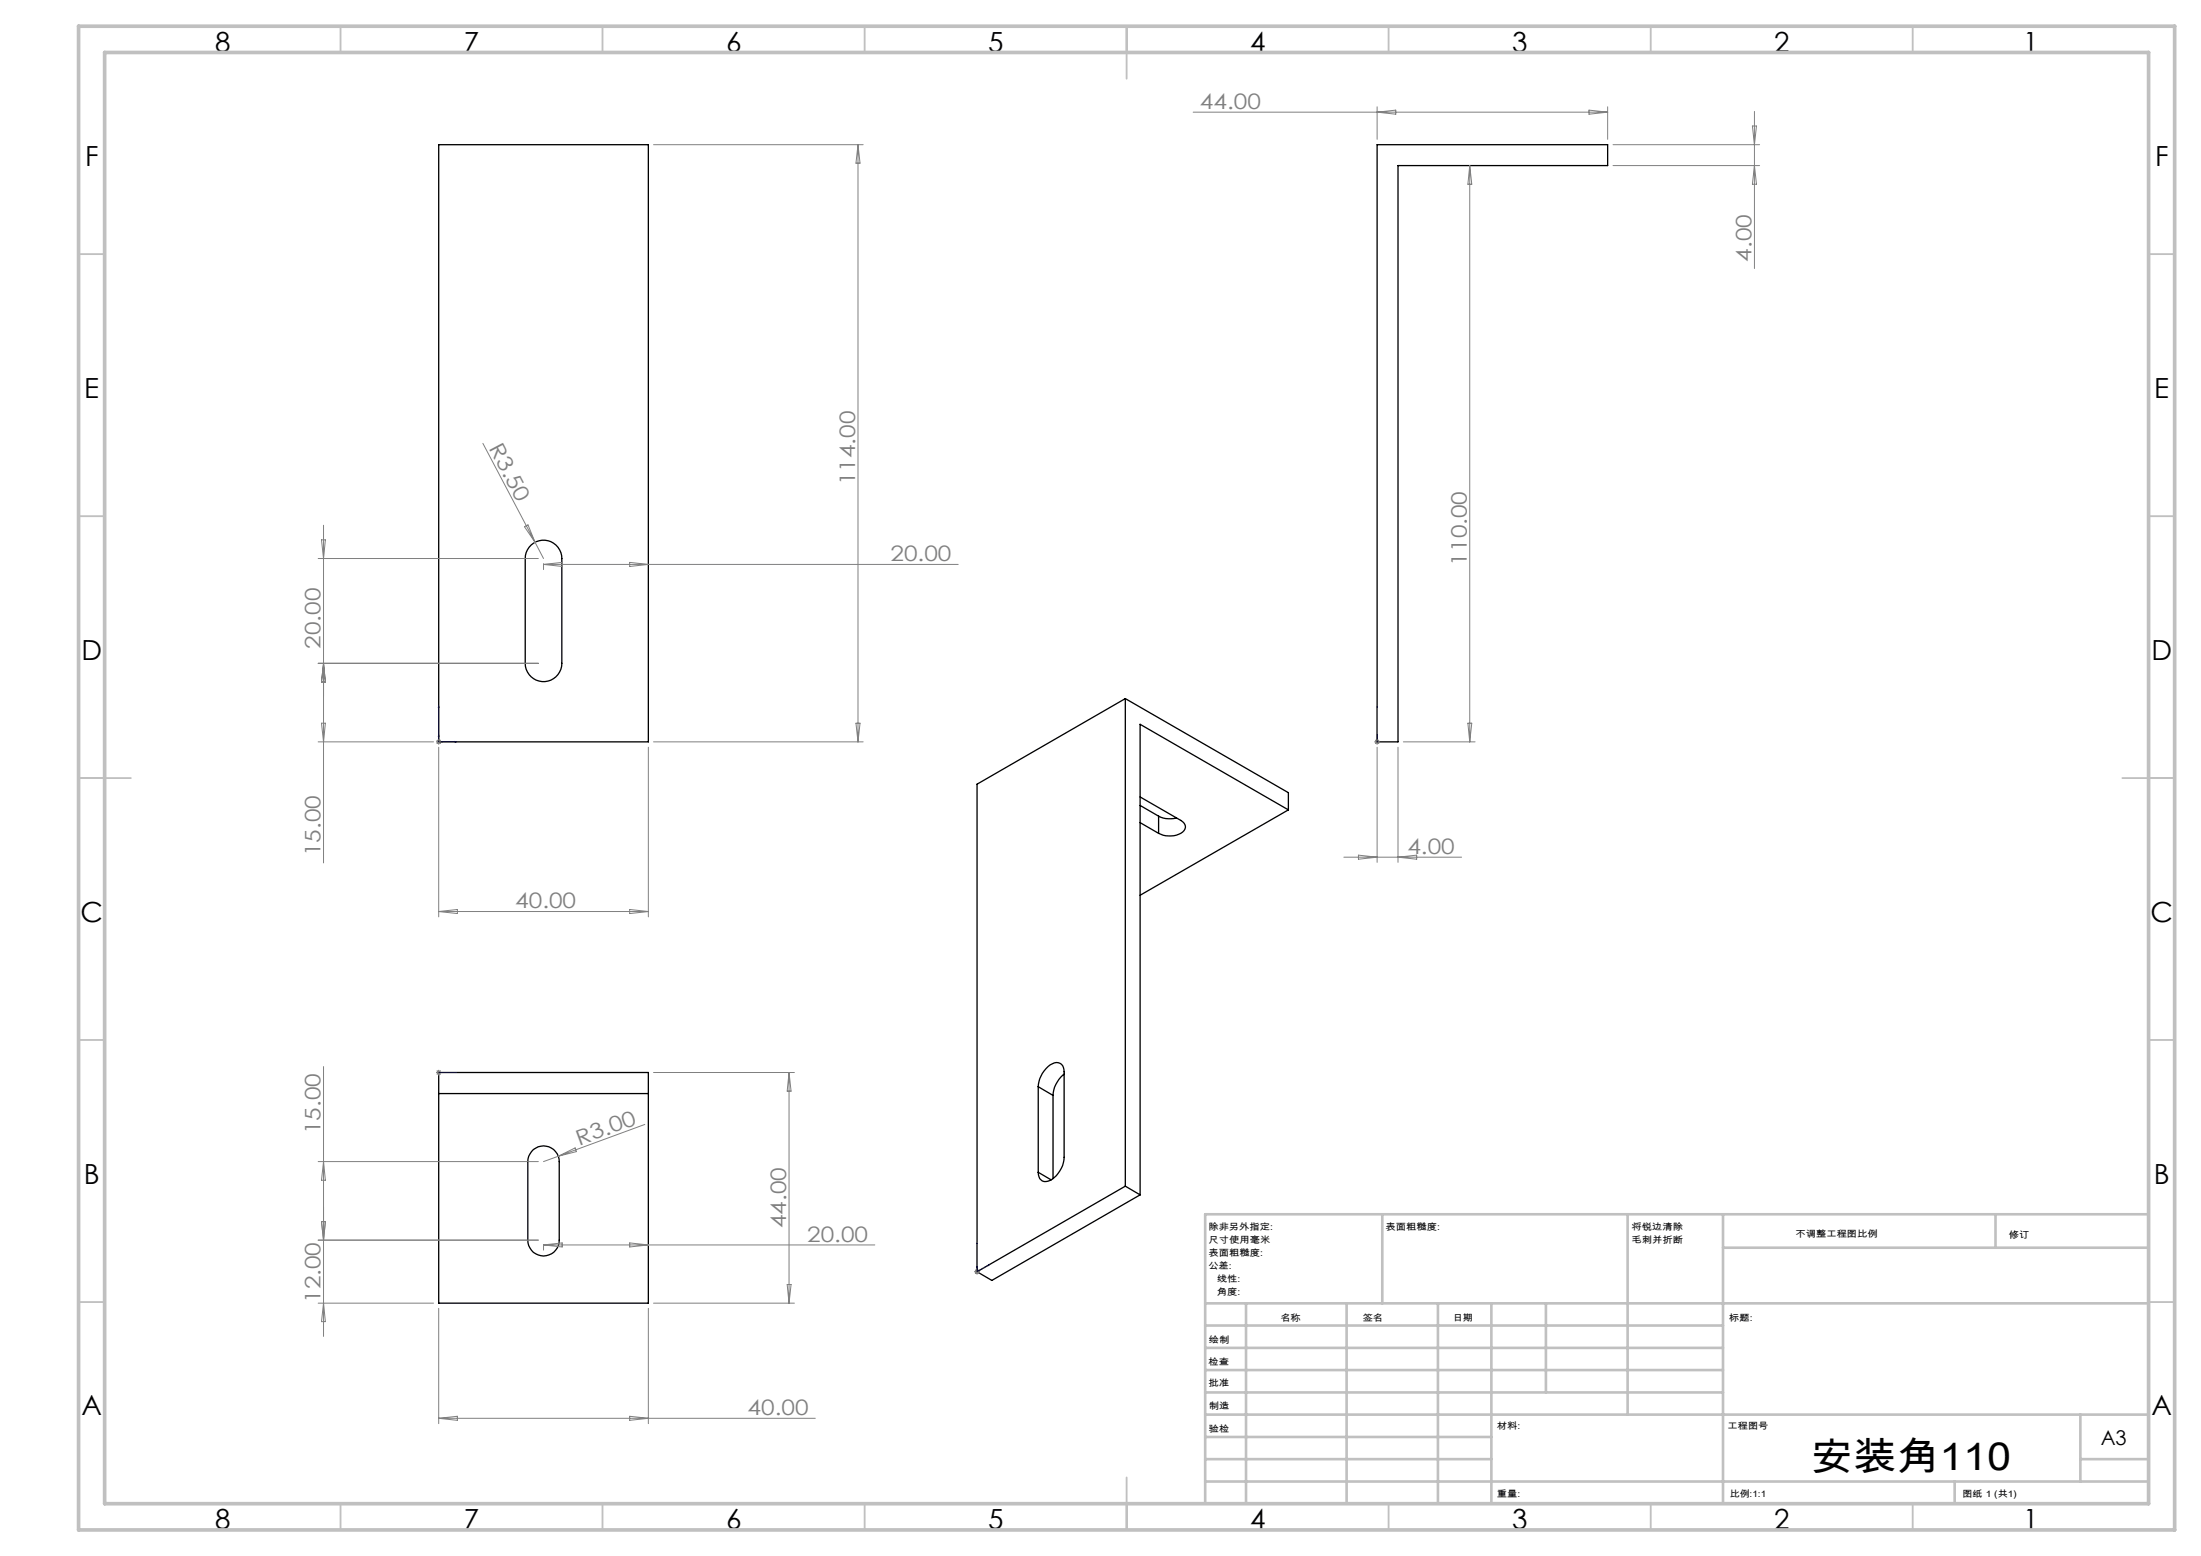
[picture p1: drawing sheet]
<svg xmlns="http://www.w3.org/2000/svg" width="420mm" height="297mm" viewBox="0 0 420 297" stroke-linecap="round" stroke-linejoin="round" font-family="sans-serif">
<g fill="none" stroke="#000" stroke-width=".25">
<path d="M83.7 27.6h40v114h-40zM262.8 27.6h44v4h-40v110h-4zM101.4 104a3.5 3.5 0 0 1 3.7-.6 3.5 3.5 0 0 1 2.1 3.2v20a3.5 3.5 0 0 1-3.5 3.5 3.5 3.5 0 0 1-3.5-3.5v-20a3.4 3.4 0 0 1 1.2-2.6zM214.7 133.3l-28.3 16.4v93M214.7 133.3v93.1M214.7 133.3l31.2 18v3.3M217.6 152.1l7.7 4.5a1.3 1.3 0 0 1 .9 1.2 1.3 1.3 0 0 1-.9 1.3 4.7 4.7 0 0 1-4.2 0M217.6 157l3.5 2.1M217.6 153.7l3.5 2.1M221.1 155.8a5 5 0 0 0 3.4 .3M221.1 155.8v3.3M245.9 154.6l-28.3-16.3v89.8"/>
<path d="M245.9 154.6l-28.3 16.3M83.7 204.7h40v44h-40zM83.7 208.7h40M101.8 219.4a3 3 0 0 1 3.2-.4 3 3 0 0 1 1.7 2.7v15a3 3 0 0 1-3 3 3 3 0 0 1-3-3v-15a2.99 2.99 0 0 1 1.1-2.3zM198.1 207.4a5.2 5.2 0 0 1 3.1-4.5 1.46 1.46 0 0 1 1.9 1.7v16.3a5.3 5.3 0 0 1-3.1 4.6 1.46 1.46 0 0 1-1.9-1.7M198.1 207.4v16.4M198.1 207.4l2.8 1.7M200.9 209.1v15.9M203.1 205a5.6 5.6 0 0 0-2.2 4.1M198.1 223.8l2.5 1.4M214.7 226.4l-28.3 16.3M214.7 226.4l2.9 1.7"/>
<path d="M217.6 228.1l-28.3 16.3-2.9-1.7"/>
</g>
<g fill="none" stroke="#00f" stroke-width=".19">
<path d="M83.7 134.7v6.9h3.5M83.7 134.7l.1 .3h-.2zM262.8 134.7v.3v-.3M262.8 134.7v6.9M83.7 140.2l.1 .4h-.2zM84.1 141.5l.3 .1-.3 .1zM86.8 141.5l.4 .1-.4 .1zM262.8 141.5v.2zM262.8 140.2v.4v-.4M262.8 141.6h.1M83.6 204.7h.2zM83.7 204.7h3.5"/>
<path d="M83.7 204.7h.1M84.4 204.7h-.3h.3M87.2 204.7h-.4h.4M186.4 237.1l.1 .3-.1 .1zM186.4 237.1v5.6M186.4 241.6l.1 .3h-.1zM186.7 242.5h.2l-.2 .2zM186.9 242.5l-.5 .2M188.6 241.4l.3-.1-.3 .2zM188.9 241.3l-2.5 1.4"/>
</g>
<g fill="none" stroke="#808080" stroke-width=".19">
<path d="M124.7 27.6h40M163.7 27.6v114M163.7 27.6l.4 3.5h-.8zM227.7 21.4h79.1M262.8 20.4v6.2M262.8 21.4l3.5-.4v.8zM280.5 31.6l.3 3.6h-.7zM280.5 31.6v110M303.2 21l3.6 .4-3.6 .4zM306.8 20.4v6.2M307.8 31.6h28M307.8 27.6h28"/>
<path d="M334.4 24.1h.8l-.4 3.5zM334.8 21.3v30M334.8 31.6l.4 3.6h-.8zM92.1 84.6l10 18.9M60.7 106.6h42M61.3 103h.8l-.4 3.6zM61.7 100.3v64.4M100.1 100.5l.7-.3 1.3 3.3zM102.1 103.5l1.6 3.1M103.7 107.6v1.1M103.7 107.7h79.1M103.7 107.7l3.6-.4v.8z"/>
<path d="M120.2 107.3l3.5 .4-3.5 .4zM60.7 126.6h42M61.3 138h.8l-.4 3.6zM61.7 126.6l.4 3.6h-.8zM163.3 138h.8l-.4 3.6zM280.1 138h.7l-.3 3.6zM60.7 141.6h22M83.2 141.6h1M83.4 141.2l.7 .8M83.7 141.1v1M83.7 142.6v32.4M84.1 141.2l-.7 .8"/>
<path d="M123.7 142.6v32.4M124.7 141.6h40M262.3 141.6h1M262.4 141.2l.7 .8M262.8 141.1v1M262.8 142.6v22M263.1 141.2l-.7 .8M266.8 142.6v22M267.8 141.6h13.7M83.7 174h40M83.7 174l3.6-.4v.8zM120.2 173.6l3.5 .4-3.5 .4z"/>
<path d="M256.4 163.6h22.5M259.2 163.2l3.6 .4-3.6 .4zM266.8 163.6l3.5-.4v.8zM61.7 203.6v51.5M83.4 204.4l.7 .7M83.7 204.2v1M84.1 204.4l-.7 .7M84.2 204.7h-1M123 214.6l-16.5 6.1M124.7 204.7h26.9M150.6 204.7v44M150.6 204.7l.4 3.6h-.8z"/>
<path d="M60.7 221.7h42M61.3 233.2h.8l-.4 3.5zM61.7 221.7l.4 3.6h-.8zM102.7 236.7h-42M103.7 237.7v.9M103.7 237.6l3.6-.4v.8zM103.7 237.6h63.2M106.5 220.7l-2.8 1M106.5 220.7l3.2-1.6 .3 .7zM120.2 237.2l3.5 .4-3.5 .4zM60.7 248.7h22M61.7 248.7l.4 3.6h-.8z"/>
<path d="M83.7 249.7v22M123.7 249.7v22M124.7 248.7h26.9M150.2 245.2h.8l-.4 3.5zM185.9 242.7h1M186.1 242.4l.7 .7M186.4 242.2v1M186.8 242.4l-.7 .7M83.7 270.7l3.6-.4v.8zM83.7 270.7h71.9M120.2 270.3l3.5 .4-3.5 .4z"/>
</g>
<g fill="none" stroke="#c0c0c0" stroke-width=".35">
<path d="M65 5v5M115 5v5M165 5v5M215 5v10M265 5v5M315 5v5M365 5v5M15 48.5h5M410 48.5h5M15 98.5h5M410 98.5h5M15 148.5h10"/>
<path d="M405 148.5h10M15 198.5h5M410 198.5h5M15 248.5h5M410 248.5h5M65 287v5M115 287v5M165 287v5M215 282v10M265 287v5M315 287v5M365 287v5"/>
</g>
<g fill="none" stroke="#c0c0c0" stroke-width=".5">
<path d="M263.8 231.8v17M310.6 231.8v38.2M328.8 231.8v55.2M328.8 238.2h81.2M380.8 231.8v6.4M410 231.8h-180v55.2M230 248.8h180M230 257.3h98.8M230 253h98.8M237.8 248.8v38.2M257 248.8v38.2M274.4 248.8v38.2"/>
<path d="M284.6 248.8v38.2M295 248.8v17M230 265.8h98.8M230 261.5h98.8M230 278.5h54.6M230 274.3h54.6M230 270h180M397 278.5h13M397 270v12.8M230 282.8h180M373 282.8v4.2"/>
</g>
<path d="M15 5h400v287h-400zM20 10h390v277h-390z" fill="none" stroke="#c0c0c0" stroke-width=".7"/>
<g fill="#00f">
<path d="M86.8 141.5l.4 .1-.4 .1zM83.7 134.7l.1 .3h-.2z"/>
<path d="M262.8 141.5v.2zM262.8 140.2v.4zM86.8 204.7h.4zM83.6 204.7h.2z"/>
<path d="M84.1 204.7h.3zM83.6 204.7h.2zM188.6 241.4l.3-.1-.3 .2zM186.4 237.1l.1 .3-.1 .1zM186.7 242.5h.2l-.2 .2zM186.4 241.6l.1 .3h-.1z"/>
<path d="M84.1 141.5l.3 .1-.3 .1zM83.7 140.2l.1 .4h-.2zM262.8 141.5v.2zM262.8 134.7v.3z"/>
</g>
<text font-size="7.4" x="345.5" y="280.5">安装角110</text>
<g font-size="5.3">
<text x="41" y="9.9">8</text>
<text x="88.5" y="9.9">7</text>
<text x="138.5" y="9.9">6</text>
<text x="188.5" y="9.9">5</text>
<text x="238.5" y="9.9">4</text>
<text x="288.5" y="9.9">3</text>
<text x="338.5" y="9.9">2</text>
<text x="386" y="9.9">1</text>
<text x="16.2" y="31.7">F</text>
<text x="411.2" y="31.7">F</text>
<text x="16.1" y="75.9">E</text>
<text x="411.1" y="75.9">E</text>
<text x="15.5" y="125.9">D</text>
<text x="410.5" y="125.9">D</text>
<text x="15.4" y="175.9">C</text>
<text x="410.4" y="175.9">C</text>
<text x="16" y="225.9">B</text>
<text x="411" y="225.9">B</text>
<text x="15.5" y="270.2">A</text>
<text x="410.5" y="270.2">A</text>
<text x="41" y="291.9">8</text>
<text x="88.5" y="291.9">7</text>
<text x="138.5" y="291.9">6</text>
<text x="188.5" y="291.9">5</text>
<text x="238.5" y="291.9">4</text>
<text x="288.5" y="291.9">3</text>
<text x="338.5" y="291.9">2</text>
<text x="386" y="291.9">1</text>
</g>
<g font-size="4.1" fill="#808080">
<text x="229" y="20.8">44.00</text>
<text x="334.2" y="49.9" transform="rotate(-90 334.2 49.9)">4.00</text>
<text x="93.2" y="85.5" transform="rotate(62 93.2 85.5)">R3.50</text>
<text x="163.2" y="92.6" transform="rotate(-90 163.2 92.6)">114.00</text>
<text x="169.9" y="107.1">20.00</text>
<text x="279.9" y="108" transform="rotate(-90 279.9 108)">110.00</text>
<text x="61.2" y="123.8" transform="rotate(-90 61.2 123.8)">20.00</text>
<text x="61.2" y="163.4" transform="rotate(-90 61.2 163.4)">15.00</text>
<text x="268.6" y="163">4.00</text>
<text x="98.3" y="173.4">40.00</text>
<text x="61.2" y="216.5" transform="rotate(-90 61.2 216.5)">15.00</text>
<text x="110.5" y="218.7" transform="rotate(-20 110.5 218.7)">R3.00</text>
<text x="150" y="234.4" transform="rotate(-90 150 234.4)">44.00</text>
<text x="154" y="237">20.00</text>
<text x="61.2" y="248.7" transform="rotate(-90 61.2 248.7)">12.00</text>
<text x="142.7" y="270.1">40.00</text>
</g>
<text font-size="3.9" x="400.9" y="275.8">A3</text>
<g font-size="1.7">
<text x="230.6" y="234.8">除非另外指定:</text>
<text x="230.6" y="237.3">尺寸使用毫米</text>
<text x="230.6" y="239.8">表面粗糙度:</text>
<text x="264.4" y="234.8">表面粗糙度:</text>
<text x="311.3" y="234.7">将锐边清除</text>
<text x="311.3" y="237.2">毛刺并折断</text>
<text x="342.6" y="236.2">不调整工程图比例</text>
<text x="383.3" y="236.4">修订</text>
<text x="230.6" y="242.3">公差:</text>
<text x="232.2" y="244.8">线性:</text>
<text x="232.2" y="247.3">角度:</text>
<text x="230.7" y="256.3">绘制</text>
<text x="244.3" y="252.2">名称</text>
<text x="260" y="252.1">签名</text>
<text x="277.2" y="252.1">日期</text>
<text x="330" y="252.1">标题:</text>
<text x="230.6" y="260.5">检查</text>
<text x="230.6" y="264.5">批准</text>
<text x="230.7" y="269">制造</text>
<text x="230.7" y="273.3">验检</text>
<text x="285.6" y="272.7">材料:</text>
<text x="329.6" y="272.7">工程图号</text>
<text x="285.6" y="285.7">重量:</text>
<text x="330.1" y="285.8">比例:1:1</text>
<text x="374.5" y="285.8">图纸 1 (共1)</text>
</g>
</svg>
